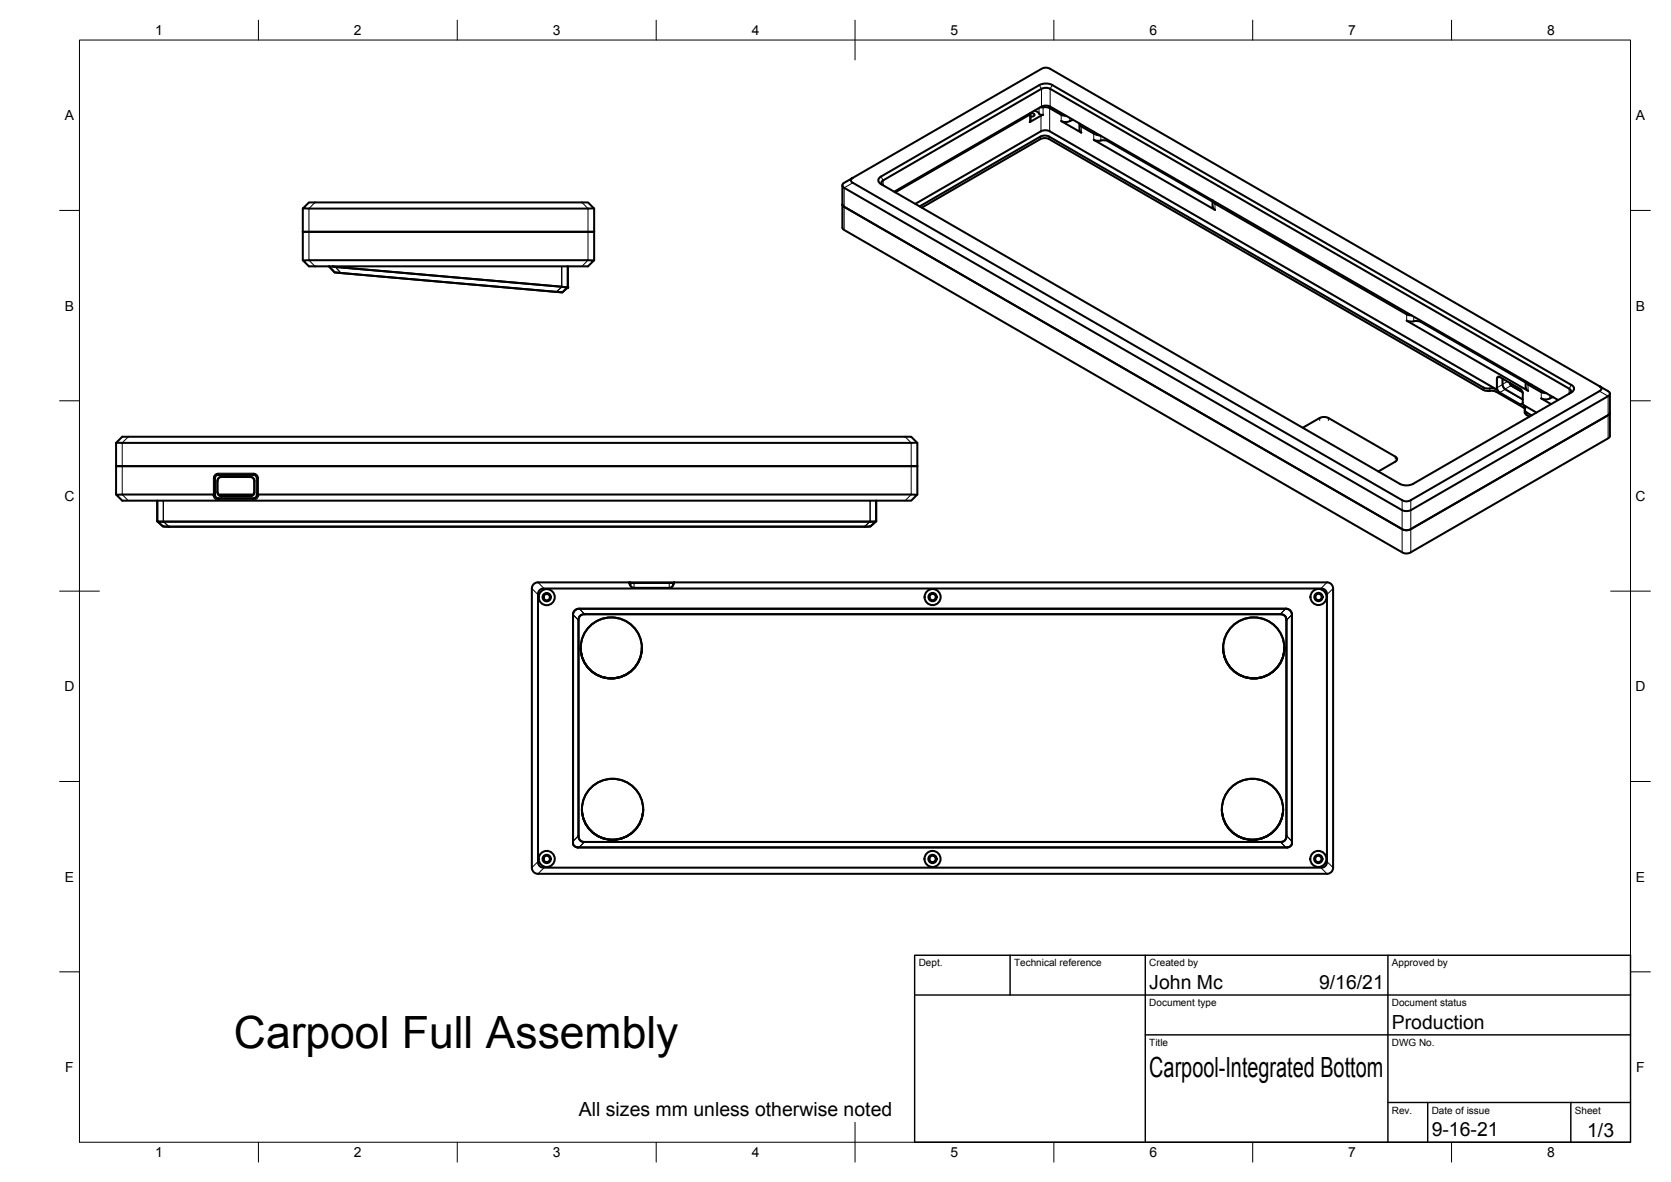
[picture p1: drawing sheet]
<svg xmlns="http://www.w3.org/2000/svg" width="420mm" height="297mm" viewBox="0 0 420 297" stroke-linecap="round" stroke-linejoin="round" font-family="sans-serif">
<!-- layer: Visible -->
<g fill="none" stroke="#000" stroke-width=".51">
<path d="M259.1 28.4l-.2 .4-33.8 19.5M259.1 28.4h.4a.55 .55 0 0 1 .6 .6l-.3 .3h-.6M260.1 27.8l.7 .3a1.28 1.28 0 0 0 1.5 .7l-3.4 1.9 .2-.3v-1.9M261.3 21.4l-39.8 23a.98 .98 0 0 0-.7 .9 .98 .98 0 0 0 .7 .9l130.5 75.4M261.3 21.4l1.7-.4 1.6 .4M261.6 26.9l2 .1 3.2 1.9 1.3 .2M263.8 35l109.2 63 .8 .2h.8M263.8 34.3l109.2 63.1 .8 .2h1.6l.8 .2-112.7-65-.9-.1-.8 .3-31.7 18.2M263.8 35l-.9-.3-1.3 .3-29.8 17.2M263.8 34.3l-.9-.2-1.3 .2-30.4 17.6M264.6 21.4l130.5 75.3M269.9 30.1a3.6 3.6 0 0 1-3 .3l5 2.9-.5-.6v-1.6"/>
<path d="M271.5 31l.4 .8M271.9 31.8l3.8 2M275.1 33.1l.6 .8M275.7 33.8l1 .3M276.8 35.3l-1.1 .1-.7-.3 30.5 17.7-.4-.5-.2-.4M276.8 35.3h1.1l.7 .2M278.6 35.5l26.1 15M76.1 58.3h73.3M76.1 52.4v13M149.4 52.4l-1.6-1.5h-70.1l-1.6 1.5h73.1h.2v5.9M149.4 58.3v7.1M211.8 51.4l.4 .6 140.8 81.2 .7 .1 1-.3 49.6-28.7 .5-.6"/>
<path d="M211.8 46.5v10.8l.3 .4 141 81.3 .7 .1 .9-.3 49.9-28.8 .2-.3v-10.8M211.9 46.2l2.5-1.5-.5 .6 .5 .6 138.8 80h.9l.6-.2 47.5-27.4 .5-.6-.5-.6 2.4 1.4 .2 .6-.4 .4-49.7 28.7-.8 .2h-1l-140.6-81.2-.4-.4zM214.4 44.7l47.5-27.4 .6-.3h.9l138.8 80.1M222.1 46.5l-.3-.2a.61 .61 0 0 1 .3-1l39.8-23 .9-.2 .9 .1 130.9 75.5 .4 .5-.1 .5-.3 .2M224.8 48.2l37.1-21.4 .9-.3 .9 .1 128.1 73.9M304.7 50.5l.2 .2M304.9 50.4v1.5M304.9 50.3l.2 .5 .4 .4 48.2 27.8 1.3 .2M76.1 65.4h73.3l-1.6 1.5h-70.1zM82.8 66.9l1.3 1.6 1.6 .1M82.8 67l1.3 1.5 1.6 .1M82.8 66.9v.1"/>
<path d="M83.6 66.9l59.2 5.3v-5.3v5.3zM85.7 68.6l55.6 4.9 1.5-1.3M355.5 80.7h1.1l.6 .2 26.4 15.3M355.5 80.7l-1.1 .1-.7-.2 30.5 17.6M374.6 98.2h.8l.8 .3 7.2 4.2M376.4 95.1l.2-.4h.5l5.4 3.2 .4 1v2.3l-.2 .4h-.5l-5.4-3.2-.4-.9v-2.3M377.8 95.2v1.6l.4 .8 4.7 2.8M379.7 96.3l.3 .6 2.8 1.7M383.5 95.7l.5 .6M383.6 96v1.4M383.6 97.3l.2 .5 .4 .4M383.7 96.1l.5 .5"/>
<path d="M384 96.3l1.2 .4M384.2 96.7l3.3 1.8 1.3 .3M390.6 99.8a3.5 3.5 0 0 1-3.1 .3l2.5 1.5M395.1 98.6l-39.8 23M395.1 96.7a.98 .98 0 0 1 .7 1 .98 .98 0 0 1-.7 .9M29.2 117.1h201.5M29.2 111.3h201.2h.3v5.8M29.2 117.1v7.2M230.7 111.3l-1.6-1.5h-198.4l-1.5 1.5v5.8M230.7 117.1v7.2M334 105l-.8-.2-1 .1-4.6 2.6M334 105l16.9 9.8 .4 .4-.2 .6-.2 .2"/>
<path d="M350.8 116l-4.2 2.5M383.4 103v.9l.4 .3M383.8 104.3l.8 .4M386.3 103.7l-3.2-1.9a.76 .76 0 0 1 .3 1.2l.2 .4 1.5 1M39.5 131l.4 .1h178.9M39.5 131l1.5 1.3 1.5 .1M39.5 125.8v5.2zM53.9 124.4v-.2l-24.7 .1 1.5 1.5h198.4l1.6-1.5-166-.1v.3l.3 .1M53.9 124.2v-4.2l.4-.6 .5-.2 9.4 .1 .5 .7v4.2M54.7 120.8v2.9M54.7 120.8a.96 .96 0 0 1 1-.9h7.2a.96 .96 0 0 1 1 .9v2.9a.96 .96 0 0 1-1 1h-7.2a.96 .96 0 0 1-1-1M54.9 124.3h8.8"/>
<path d="M64.7 124.4l-.2 .6-.7 .4h-9l-.7-.4-.2-.6-.2 .2M218.9 132.2l-1 .2h-175.4M220.3 125.8v5.2zM220.3 131l-1.5 .1M220.3 130.9l-1.5 .2M220.3 131l-1.4 1.2M352 121.6l1.6 .4 1.7-.4M135.7 148.3l.9-.4 196.2 .1 .6 .4 .3 .8-.2 68-.4 .5-.7 .3-196.3-.1-.5-.4-.3-.7v-67.6zM147 154.4h175.1l1.1 .5 .3 1M147 154.4l-1.1 .3-.4 1v54.3M158.2 146.4h-23.1l-.8 .3-.5 .8-.1 70.7 .4 .8 .6 .5 199.1 .1 .8-.4 .4-.4 .2-.6v-70.4l-.4-.9-.4-.4-.6-.1h-164.3M158.5 146.8l.2 .6 .7 .3h8.9l.6-.2 .3-.7"/>
<path d="M169.5 146.4l-.3 .1v.3l.3-.2M169.5 146.4h-11.3l.2 .1 .1 .3-.3-.2M323.3 153l1.1 .4 .4 .9v57.1a1.29 1.29 0 0 1-1.5 1.6h-178a1.41 1.41 0 0 1-1.2-.9M323.3 153l-178.3 .1-.7 .5-.2 .7v57.8M323.5 155.9v54.3l-.2 .7-.7 .6-175.9 .1-.9-.4-.3-1.2M146 162.8a7.7 7.7 0 0 0 7.7 7.7 7.7 7.7 0 0 0 7.7-7.7M307.6 162.8a7.7 7.7 0 0 0 7.6 7.7 7.7 7.7 0 0 0 7.7-7.7M146.3 203.4a7.7 7.7 0 0 0 7.7 7.6 7.7 7.7 0 0 0 7.7-7.6M307.2 203.4a7.7 7.7 0 0 0 7.7 7.6 7.7 7.7 0 0 0 7.7-7.6"/>
<circle cx="137.5" cy="150.1" r="1.05"/>
<circle cx="137.5" cy="150.1" r=".79"/>
<circle cx="137.5" cy="150.1" r="2.02"/>
<circle cx="234.5" cy="150" r="1.05"/>
<circle cx="234.5" cy="150" r=".79"/>
<circle cx="234.5" cy="150" r="2.02"/>
<circle cx="331.5" cy="150" r="1.05"/>
<circle cx="331.5" cy="150" r=".79"/>
<circle cx="331.5" cy="150" r="2.02"/>
<circle cx="153.7" cy="162.8" r="7.7"/>
<circle cx="315.3" cy="162.8" r="7.7"/>
<circle cx="137.5" cy="215.9" r="1.05"/>
<circle cx="137.5" cy="215.9" r=".79"/>
<circle cx="137.5" cy="215.9" r="2.02"/>
<circle cx="154" cy="203.4" r="7.7"/>
<circle cx="234.5" cy="215.9" r="1.05"/>
<circle cx="234.5" cy="215.9" r=".79"/>
<circle cx="234.5" cy="215.9" r="2.02"/>
<circle cx="314.9" cy="203.4" r="7.7"/>
<circle cx="331.5" cy="215.9" r="1.05"/>
<circle cx="331.5" cy="215.9" r=".79"/>
<circle cx="331.5" cy="215.9" r="2.02"/>
</g>
<!-- layer: Visible Narrow -->
<g fill="none" stroke="#000" stroke-width=".25">
<path d="M258.9 28.8v1.9M261.3 27.1v1.5M261.3 21.4l.6 .9v4.5M261.6 34.3v.7M261.7 29.1v3.9M262.3 27v1.9M263.8 34.3v.7M263.9 27.2v5.8M264.6 21.4l-.5 .9v4.5M266.8 28.9v1.5M269 29.6v.8M271.9 31.8v1.5"/>
<path d="M275 33.6v1.5M275.5 33.4v.3M275.7 33.5v.4M276.8 34.1v1.2M278.6 35.2v.3M79.2 50.9l-1.5 1.5v13l1.5 1.5M146.3 50.9l1.5 1.5v13l-1.5 1.5M214.4 45.9l-2.1 1.3v10.6M221.5 44.4l.6 .9v1.3M304.7 50.2v.3M305.5 51.2v1.6M84.3 67.1l1.4 1.5"/>
<path d="M141.2 66.9v5.2M141.3 72.1l-1.4 1.2M353.7 79v1.6M355.5 79.6v1.1M357.3 80.6v.3M373 97.4v.6M374.6 97.6v.6M376.2 97.8v.7M377.1 94.7l-.7 .5M377.8 95.1v1.6M377.8 96.7l-1.4 .8M377.8 96.7l.2 .6 .4 .6"/>
<path d="M377.8 96.6v.1M378.4 97.8l1.5-.8 3 1.7M378.4 97.9l4.5 2.5M378.4 97.9l-1.3 .7M378.5 97.8l-.1 .1M379 95.9l-1.2 .7M379.6 96.2l.2 .6 .2 .1M383.4 95.7v.3M384 96v.3M384.2 96.2v.3M384.2 96.7v1.5M387.5 98.6v1.5"/>
<path d="M389.7 99.3v.8M395.1 96.7l-.6 1v1.2M402.2 98.3l2.1 1.3v10.6M32.3 109.8l-1.6 1.5v13l1.6 1.5M54.1 119.2l.7-.3h9.1l.5 .2 .6 .9-.2 5.1-.3 .3-.7 .3h-9l-.5-.1-.4-.4-.2-.5v-4.7zM54.4 119.7l.4-.2h8.9a.69 .69 0 0 1 .7 .6v4.3a.72 .72 0 0 1-.7 .7h-8.8a.69 .69 0 0 1-.7-.7v-4.4zM54.9 118.9v.6M55.7 119.7v.2M55.7 119.7h7.2v.2M55.7 119.7a1.15 1.15 0 0 0-1.2 1.1M62.9 119.7a1.15 1.15 0 0 1 1.2 1.1M63.7 118.9v.6"/>
<path d="M227.6 109.8l1.5 1.5v13l-1.5 1.5M331.8 105v.7M334 105v.7M350.8 114.8v.6M382.9 101.2l-.7 .4M383.1 101.8v.6M383.8 103.6v.7M41.1 125.8v5.3M41.1 131.1l1.4 1.3M53.7 120.1h.5M53.9 124.4h.3M54.5 123.7a1.15 1.15 0 0 0 1.2 1.1"/>
<path d="M54.7 120.8h-.2v2.9h.2M54.9 125.1v.6M55.7 124.7v.1h7.2M62.9 124.7v.1M63.7 125.1v.6M63.9 120.8h.2M64.1 120.8v2.9h-.2M64.1 123.7a1.15 1.15 0 0 1-1.2 1.1M64.4 120.1h.6M64.4 124.4h.3M218.8 125.8v5.3l-1.4 1.3M352.6 125.7v13.1"/>
<path d="M354.7 125.7v13.1M133.7 147.9l1.6 1.5M135.3 146.4l1.5 1.5M144.1 154.5l1.4 1.4M145.6 153l1.4 1.4M158.2 146.4l.3 1 .9 .4h9.1l.8-.5 .2-.9M159.4 146.4v.2h-.9M168.3 146.4v.2h-8.9v1.2M169.2 146.6h-.9v1.2M323.3 153l-1.4 1.4M324.8 154.5l-1.3 1.4M333.7 146.4l-1.6 1.5"/>
<path d="M335.2 147.9l-1.5 1.5M135.3 216.5l-1.6 1.5M136.8 218l-1.5 1.6M145.5 210l-1.4 1.4M147 211.6l-1.4 1.4M322 211.6l1.3 1.4M323.5 210l1.3 1.4M332.1 218l1.6 1.6M333.7 216.5l1.5 1.5"/>
<circle cx="137.5" cy="150.1" r=".98"/>
<circle cx="234.5" cy="150" r=".98"/>
<circle cx="331.5" cy="150" r=".98"/>
<circle cx="137.5" cy="215.9" r=".98"/>
<circle cx="234.5" cy="215.9" r=".98"/>
<circle cx="331.5" cy="215.9" r=".98"/>
</g>
<!-- layer: Visible -->
<circle cx="142.8" cy="72.2" r=".24" fill="#000" stroke="#000" stroke-width=".25"/>
<!-- layer: Border -->
<g fill="none" stroke="#000" stroke-width=".25">
<path d="M20 10.1h390v276.9h-390zM65 5.1v5M115 5.1v5M165 5.1v5M215 5.1v10M265 5.1v5M315 5.1v5M365 5.1v5M15 52.9h5M410 52.9h5M15 100.7h5M410 100.7h5"/>
<path d="M15 148.6h10M405 148.6h10M15 196.4h5M410 196.4h5M15 244.2h5M410 244.2h5M65 287v5M115 287v5M165 287v5M215 282.1v9.9M265 287v5M315 287v5"/>
<path d="M365 287v5"/>
</g>
<!-- layer: TitleBlock -->
<path d="M230 240.1h180v46.9h-180zM230 250h180M254 240.1v9.9M288 240.1v46.9M349 240.1v46.9M288 260.1h122M349 277.1h61M359 277.1v9.9M395 277.1v9.9" fill="none" stroke="#000" stroke-width=".36"/>
<text font-size="11.2" x="58.8" y="263.3">Carpool Full Assembly</text>
<text font-size="7" x="289" y="270.6">Carpool-Integrated Bottom</text>
<g font-size="4.9">
<text x="289" y="248.5">John Mc</text>
<text x="331.7" y="248.5">9/16/21</text>
<text x="350" y="258.6">Production</text>
<text x="145.6" y="280.4">All sizes mm unless otherwise noted</text>
<text x="360" y="285.5">9-16-21</text>
<text x="399.1" y="285.7">1/3</text>
</g>
<g font-size="3.5">
<text x="39" y="8.8">1</text>
<text x="89" y="8.8">2</text>
<text x="139" y="8.8">3</text>
<text x="189" y="8.8">4</text>
<text x="239" y="8.8">5</text>
<text x="289" y="8.8">6</text>
<text x="339" y="8.8">7</text>
<text x="389" y="8.8">8</text>
<text x="16.3" y="30.2">A</text>
<text x="411.3" y="30.2">A</text>
<text x="16.3" y="78">B</text>
<text x="411.3" y="78">B</text>
<text x="16.2" y="125.9">C</text>
<text x="411.2" y="125.9">C</text>
<text x="16.2" y="173.7">D</text>
<text x="411.2" y="173.7">D</text>
<text x="16.3" y="221.6">E</text>
<text x="411.3" y="221.6">E</text>
<text x="16.4" y="269.4">F</text>
<text x="411.4" y="269.4">F</text>
<text x="39" y="290.8">1</text>
<text x="89" y="290.8">2</text>
<text x="139" y="290.8">3</text>
<text x="189" y="290.8">4</text>
<text x="239" y="290.8">5</text>
<text x="289" y="290.8">6</text>
<text x="339" y="290.8">7</text>
<text x="389" y="290.8">8</text>
</g>
<g font-size="2.5">
<text x="231" y="242.9">Dept.</text>
<text x="255" y="242.9">Technical reference</text>
<text x="289" y="242.9">Created by</text>
<text x="350" y="242.9">Approved by</text>
<text x="289" y="252.8">Document type</text>
<text x="350" y="252.8">Document status</text>
<text x="289" y="262.9">Title</text>
<text x="350" y="262.9">DWG No.</text>
<text x="350" y="279.9">Rev.</text>
<text x="360" y="279.9">Date of issue</text>
<text x="396" y="279.9">Sheet</text>
</g>
</svg>
